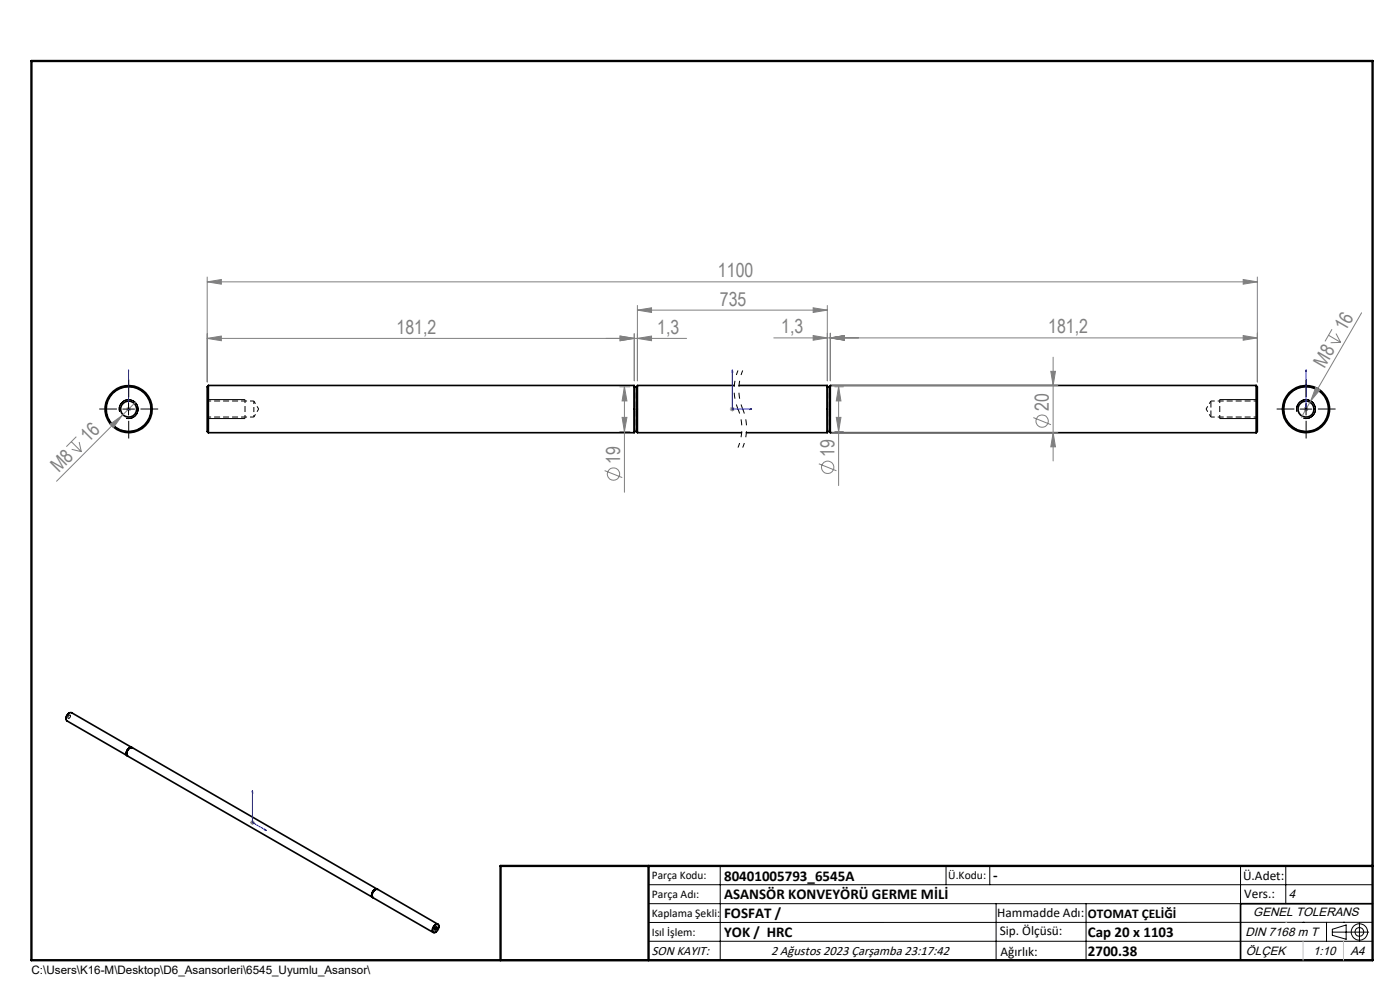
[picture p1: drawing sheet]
<svg xmlns="http://www.w3.org/2000/svg" width="297mm" height="210mm" viewBox="0 0 297 210" stroke-linecap="round" stroke-linejoin="round" font-family="sans-serif">
<g fill="none" stroke="#000" stroke-width=".35">
<path d="M44.2 81.8h90.3v10h-90.3M44.2 81.8v10M44.2 81.8a.95 .95 0 0 0-.2 1v7.9a.95 .95 0 0 0 .2 1.1M134.5 82h.1M134.6 91.5l-.1 .1M134.6 82v9.5M134.6 91.5h.5M134.6 82h.5M135.1 91.5l.1 .1M135.1 82v9.5M135.2 82h-.1M155.8 81.8h-20.6v10h22.1"/>
<path d="M156.8 81.8h18.7v10h-17.2M175.5 82h.1M175.5 91.5v.1M175.5 82v9.5M175.5 91.5h.6M175.5 82h.6M176.1 91.5v.1M176.1 82v9.5M176.1 82h.1M266.5 81.8v10M266.5 81.8h-90.4v10h90.4M266.5 81.8a.95 .95 0 0 1 .2 1v7.9a.95 .95 0 0 1-.2 1.1"/>
<path d="M14.7 151.2v.1a1.34 1.34 0 0 0-.7 1.2M26.8 159.8l.1 .4M26.8 159.8l.2 .4M27.8 158.6a1.32 1.32 0 0 0-1 1.2M27.9 158.6a1.21 1.21 0 0 0-1.1 1.2M28 158.6l-12.8-7.4a1.16 1.16 0 0 0-1 1.7l12.8 7.4M28 158.6a1.09 1.09 0 0 0-1 .5 1.09 1.09 0 0 0 0 1.2M78.8 189.9l.3 .5M78.9 189.9l.1 .3M78.9 189.9l.1 .4M79.9 188.6a1.32 1.32 0 0 0-1 1.3M80 188.6a1.15 1.15 0 0 0-1.1 1.3"/>
<path d="M80 188.6l-51.9-30a1.18 1.18 0 0 0-1 1.8l52 30M80.1 188.7a1.1 1.1 0 0 0-1.3 1.2M92.1 196.5a.53 .53 0 0 1 .5-.4 .53 .53 0 0 1 .5 .5v.1a.96 .96 0 0 1-1.2 1 1.08 1.08 0 0 1 .2-1.2zM92.4 196.7l.1-.1a.28 .28 0 0 1 .1 .4 .28 .28 0 0 1-.4 .1zM92.4 197.7h.1M92.9 196.1l-12.7-7.4a1.18 1.18 0 0 0-1.1 1.7l12.8 7.4M93.1 196.5a.53 .53 0 0 0-.4-.5 .53 .53 0 0 0-.6 .4 .77 .77 0 0 0-.4 .8 .77 .77 0 0 0 .5 .6l.2-.1M93.1 196.5v.1M291.2 191.7h-28v12M106.2 203.7h185"/>
<circle cx="27.3" cy="86.8" r="5"/>
<circle cx="27.3" cy="86.8" r="4.7"/>
<circle cx="27.3" cy="86.8" r="1.71"/>
<circle cx="277.1" cy="86.8" r="1.71"/>
<circle cx="277.1" cy="86.8" r="4.8"/>
<circle cx="277.1" cy="86.8" r="5"/>
</g>
<path d="M256.9 85.1v3.4" fill="none" stroke="#000" stroke-width=".21" stroke-dasharray="1.3 .6" stroke-dashoffset="-.1" stroke-linecap="butt"/>
<path d="M53.9 88.5l1-1.7M54.9 86.8l-1-1.7M134.6 82v9.5M135.2 82v9.5M175.6 82v9.5M176.1 82v9.5M255.9 86.8l1 1.7M256.9 85.1l-1 1.7" fill="none" stroke="#000" stroke-width=".21" stroke-dasharray="1.3 .6" stroke-dashoffset=".6" stroke-linecap="butt"/>
<path d="M44 88.5h9.9M52 88.8v-4M53.9 85.1h-9.9M256.9 88.5h9.9M258.8 84.8v4M266.8 85.1h-9.9" fill="none" stroke="#000" stroke-width=".21" stroke-dasharray="1.3 .6" stroke-dashoffset=".5" stroke-linecap="butt"/>
<path d="M53.9 86.8v-1.7M53.9 88.5v-1.7" fill="none" stroke="#000" stroke-width=".21" stroke-dasharray="1.3 .6" stroke-dashoffset=".8" stroke-linecap="butt"/>
<path d="M22.5 86.8a4.8 4.8 0 0 1 6.9-4.4 4.8 4.8 0 0 1 .8 8.2 4.8 4.8 0 0 1-7.6-2.9l-.1-.9M281.9 86.8a4.8 4.8 0 0 0-6.9-4.4 4.8 4.8 0 0 0-.8 8.2 4.8 4.8 0 0 0 7.6-2.9l.1-.9" fill="none" stroke="#000" stroke-width=".21" stroke-dasharray="1.3 .6" stroke-dashoffset="-.2" stroke-linecap="butt"/>
<g fill="none" stroke="#808080" stroke-width=".21">
<path d="M44 59.8l3-.5v1zM44 58.8v22.2M44 59.8h222.7M263.7 59.3l3 .5-3 .5zM266.7 58.8v22.2M44 71.8l3-.5v1zM44 71.8h101.7M131.6 71.3l2.9 .5-2.9 .5zM134.5 70.8v10M135.2 71.8l3-.5v1zM135.2 65.8l3-.5v1zM135.2 64.8v16"/>
<path d="M135.2 65.8h40.3M164.1 71.7h102.6M172.5 71.2l3 .5-3 .5zM172.5 65.3l3 .5-3 .5zM175.5 64.8v16M176.1 71.7l3-.5v1zM176.1 70.7v10.1M222.9 78.8h1l-.5 3zM223.4 75.8v22M263.7 71.2l3 .5-3 .5zM281.8 71.1l2.6 1.5M282.6 69.8l-1.5 2.6"/>
<path d="M283.4 70.8l1 1.8M284.4 72.6l-2.1 .1M288.9 66.3l-10.8 18.7M15.1 93.7l2.2 2.1M15.2 95.3l2.1 .5M16.2 92.6l-2.1 2.1M16.8 93.8l.5 2M23.4 89.9l2.5-1.7-1.8 2.5zM25.9 88.2l-13.9 13.9M26.8 86.8h1M26.9 86.4l.8 .7M27.3 86.3v1"/>
<path d="M27.7 86.4l-.8 .7M28.7 85.4l-2.8 2.8M128.3 99.8l3.7 1.5M131.5 82h2.1M131.5 91.5h2.1M132 88.5h1l-.5 3zM132.5 82v22.4M132.5 82l.5 3h-1zM154.8 86.8h1.1M155 86.4l.7 .7M155.4 86.3v1M155.7 86.4l-.7 .7"/>
<path d="M173.7 98.4l3.7 1.5M176.5 81.8h47.9M176.5 91.8h47.9M177.1 82h1.8M177.1 91.5h1.8M177.4 88.5h1l-.5 3zM177.9 82v21M177.9 82l.5 3h-1zM219.2 88.6l3.8 1.5M223.4 91.8l.5 3h-1zM276.6 86.8h1M276.7 86.4l.7 .7"/>
<path d="M277.1 86.3v1M277.4 86.4l-.7 .7M278.1 85l-2 3.5M279.1 82.2l.9 .5-1.9 2.3zM53.1 174.5h.9M53.2 174.1l.7 .7M53.6 174v1M53.9 174.1l-.7 .7"/>
<circle cx="175.6" cy="99.1" r="1.3"/>
<circle cx="221.1" cy="89.3" r="1.31"/>
<circle cx="130.1" cy="100.6" r="1.3"/>
</g>
<path d="M156.6 78.6a10.6 10.6 0 0 0 0 8.2M157.6 78.6a10.6 10.6 0 0 0 0 8.2M156.6 86.8a10.6 10.6 0 0 1 0 8.1M157.6 86.8a10.6 10.6 0 0 1 0 8.1" fill="none" stroke="#000" stroke-width=".21" stroke-dasharray="6.3 1.3 1.3 1.3 1.3 1.3" stroke-dashoffset="5.3" stroke-linecap="butt"/>
<g fill="none" stroke="#000" stroke-width=".21">
<path d="M25.4 87.3a2 2 0 0 1 1.7-2.5 2 2 0 0 1 2.2 2.2 2 2 0 0 1-2.5 1.7M26 86.8h2.5M27.3 85.5v2.5M44 84.8h8M44 88.8h8M258.7 84.8h8M258.7 88.8h8M275.1 87.3a2 2 0 0 1 1.8-2.5 2 2 0 0 1 2.2 2.2 2 2 0 0 1-2.6 1.7M275.8 86.8h2.5M277.1 85.5v2.5M14.5 151.9v-.1a.24 .24 0 0 1 .4-.1 .24 .24 0 0 1 0 .4l-.4 .3zM92.3 196.7l.2-.1a.36 .36 0 0 1 .2 .4 .36 .36 0 0 1-.4 .3l-.1-.4z"/>
<path d="M137.6 187.7h153.6M137.6 191.7h153.6M137.6 199.7h153.6M152.8 183.7v20M200.7 183.7v4M210 183.7v4M211.3 191.7v12M230.4 191.7v12M263.2 183.7v20M272.8 183.7v8M276.4 195.6h.1M281.4 195.6v4.1"/>
<path d="M282.6 197.7h7.8M282.6 197.1l3-.9v3l-3-.8zM285 195.6h.1M288.4 195.8v3.8M291.2 195.6l-153.6 .1"/>
<circle cx="288.4" cy="197.7" r="1.74"/>
<circle cx="288.4" cy="197.7" r=".93"/>
</g>
<g fill="none" stroke="#00f" stroke-width=".21">
<path d="M27.3 78.4v.5v-.5M27.3 78.4v8.4M155.4 78.4l.1 .5h-.2zM155.4 78.4v8.4h4.1M277.1 78.4v.5v-.5M277.1 78.4v8.4M27.3 86.7v.2zM27.3 86.8h.1M159.1 86.7l.4 .1-.4 .1zM277.1 86.7v.2zM277.1 86.8h.1M53.6 167.7v.4l-.1-.1z"/>
<path d="M53.6 167.7v6.8l2.9 1.7M56.2 175.9l.3 .3-.3-.1z"/>
</g>
<path d="M24.8 86.8h-3.7M27.3 84.3v-3.8M27.3 89.3v3.7M29.8 86.8h3.8M274.6 86.8h-3.8M277.1 84.3v-3.8M277.1 89.3v3.7M279.6 86.8h3.7" fill="none" stroke="#000" stroke-width=".21" stroke-dasharray="15.2 1.3 1.3 1.3" stroke-linecap="butt"/>
<path d="M6.7 12.9h284.5v190.8h-284.5zM137.6 183.7v20M291.2 183.7h-185v20" fill="none" stroke="#000" stroke-width=".5"/>
<path d="M272.8 195.6h.1M276.4 199.7v4M285 199.7v4" fill="none" stroke="#c0c0c0" stroke-width=".21"/>
<g fill="#00f">
<path d="M56.2 175.9l.3 .3-.3-.1zM53.6 167.7v.4l-.1-.1zM159.1 86.7l.4 .1-.4 .1zM155.4 78.4l.1 .5h-.2z"/>
<path d="M27.3 86.7v.2zM27.3 78.4v.5z"/>
<path d="M277.1 86.7v.2zM277.1 78.4v.5z"/>
</g>
<g fill="#808080">
<path d="M23.4 89.9l2.5-1.7-1.8 2.5z"/>
<path d="M279.1 82.2l.9 .5-1.9 2.3z"/>
<path d="M135.2 71.8l3-.5v1zM131.6 71.3l2.9 .5-2.9 .5z"/>
<path d="M44 59.8l3-.5v1zM263.7 59.3l3 .5-3 .5zM172.5 71.2l3 .5-3 .5zM176.1 71.7l3-.5v1zM176.1 71.7l3-.5v1zM263.7 71.2l3 .5-3 .5zM44 71.8l3-.5v1zM131.6 71.3l2.9 .5-2.9 .5z"/>
<path d="M172.5 65.3l3 .5-3 .5zM135.2 65.8l3-.5v1z"/>
<path d="M132.5 82l.5 3h-1zM132 88.5h1l-.5 3zM222.9 78.8h1l-.5 3zM223.4 91.8l.5 3h-1zM177.9 82l.5 3h-1zM177.4 88.5h1l-.5 3z"/>
</g>
<g font-size="4.1" fill="#808080">
<text x="152.3" y="58.8">1100</text>
<text x="152.7" y="64.8">735</text>
<text x="84.1" y="70.8">181,2</text>
<text x="139.4" y="70.8">1,3</text>
<text x="165.7" y="70.7">1,3</text>
<text x="222.4" y="70.7">181,2</text>
<text x="285.4" y="70.5" transform="rotate(-60 285.4 70.5)">16</text>
<text x="281" y="78.2" transform="rotate(-60 281 78.2)">M8</text>
<text x="222.5" y="87.2" transform="rotate(-90 222.5 87.2)">20</text>
<text x="18.8" y="94" transform="rotate(-45 18.8 94)">16</text>
<text x="12.5" y="100.3" transform="rotate(-45 12.5 100.3)">M8</text>
<text x="131.6" y="98.4" transform="rotate(-90 131.6 98.4)">19</text>
<text x="177" y="97" transform="rotate(-90 177 97)">19</text>
</g>
<g font-size="3.2">
<text x="153.6" y="186.8">80401005793_6545A</text>
<text x="153.6" y="190.8">ASANSÖR KONVEYÖRÜ GERME MİLİ</text>
<text x="210.7" y="186.6">-</text>
<text x="153.6" y="194.8">FOSFAT /</text>
<text x="153.6" y="198.8">YOK / HRC</text>
<text x="230.8" y="198.7">Cap 20 x 1103</text>
<text x="230.8" y="202.8">2700.38</text>
</g>
<g font-size="2.8">
<text x="263.7" y="186.7">Ü.Adet:</text>
<text x="263.9" y="190.5">Vers.:</text>
<text x="211.5" y="194.5">Hammadde Adı:</text>
<text x="230.8" y="194.7">OTOMAT ÇELİĞİ</text>
<text x="138.3" y="202.6">SON KAYIT:</text>
<text x="163.6" y="202.6">2 Ağustos 2023 Çarşamba 23:17:42</text>
<text x="212.1" y="198.4">Sip. Ölçüsü:</text>
<text x="212.2" y="202.7">Ağırlık:</text>
</g>
<g font-size="2.6">
<text x="273.4" y="190.4">4</text>
<text x="265.9" y="194.4">GENEL TOLERANS</text>
<text x="264.2" y="198.5">DIN 7168 m T</text>
<text x="264.3" y="202.6">ÖLÇEK</text>
<text x="278.5" y="202.6">1:10</text>
<text x="286.5" y="202.6">A4</text>
</g>
<g font-size="2.5">
<text x="138.3" y="186.4">Parça Kodu:</text>
<text x="138.3" y="190.5">Parça Adı:</text>
<text x="201.2" y="186.5">Ü.Kodu:</text>
<text x="138.3" y="194.5">Kaplama Şekli:</text>
<text x="138.3" y="198.6">Isıl İşlem:</text>
<text x="6.7" y="206.7">C:\Users\K16-M\Desktop\D6_Asansorleri\6545_Uyumlu_Asansor\</text>
</g>
</svg>
